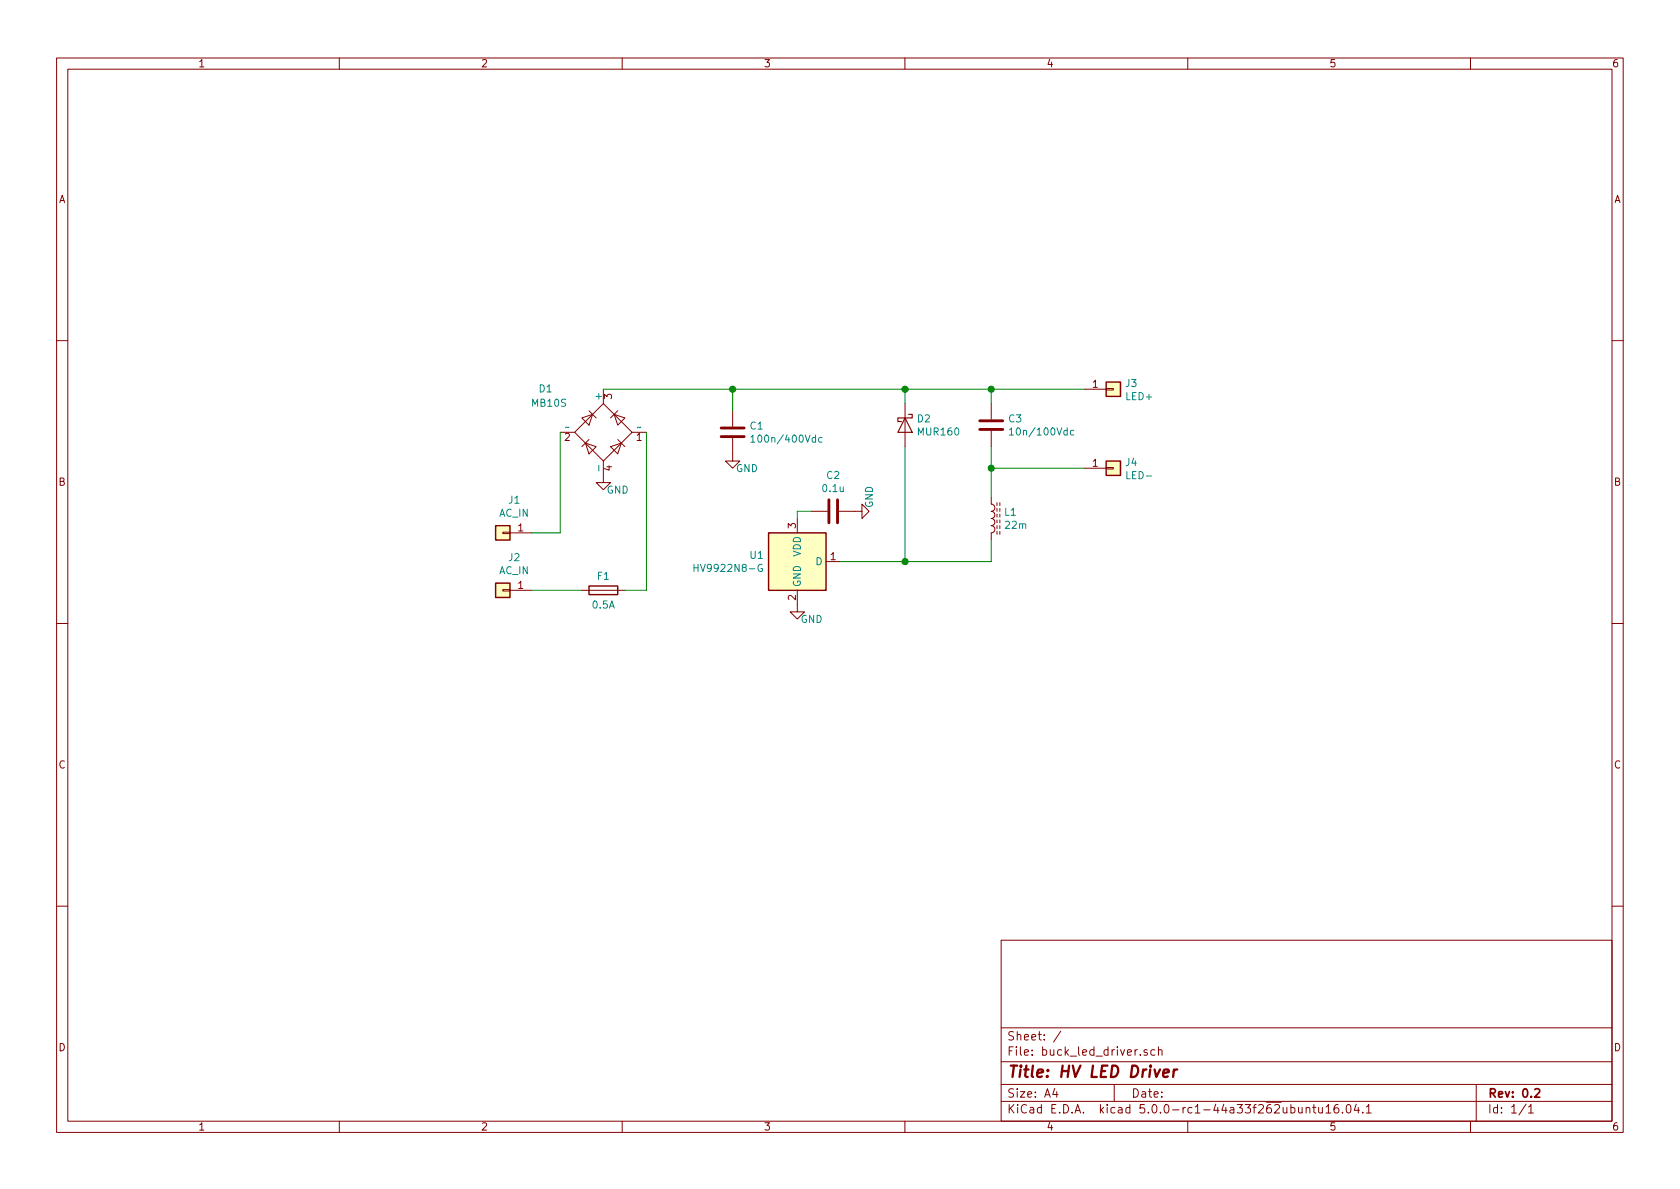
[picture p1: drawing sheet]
EESchema Schematic File Version 4
EELAYER 26 0
EELAYER END
$Descr A4 11693 8268
encoding utf-8
Sheet 1 1
Title "HV LED Driver"
Date ""
Rev "0.2"
Comp ""
Comment1 ""
Comment2 ""
Comment3 ""
Comment4 ""
$EndDescr
$Comp
L Diode_Bridge:MB6S D1
U 1 1
P 4200 3000
F 0 "D1" V 4500 3350 50  0000 L CNN
F 1 "MB10S" V 4400 3250 50  0000 L CNN
F 2 "Package_TO_SOT_SMD:TO-269AA" H 4350 3125 50  0001 L CNN
F 3 "http://www.vishay.com/docs/88573/dfs.pdf" H 4200 3000 50  0001 C CNN
	1    4200 3000
	0    -1   -1   0   
$EndComp
$Comp
L Device:Fuse F1
U 1 1
P 4200 4100
F 0 "F1" V 4100 4100 50  0000 C CNN
F 1 "0.5A" V 4300 4100 50  0000 C CNN
F 2 "Resistor_SMD:R_2512_6332Metric" V 4130 4100 50  0001 C CNN
F 3 "~" H 4200 4100 50  0001 C CNN
	1    4200 4100
	0    1    1    0   
$EndComp
$Comp
L Driver_LED:HV9922N8-G U1
U 1 1
P 5550 3900
F 0 "U1" H 5320 3946 50  0000 R CNN
F 1 "HV9922N8-G" H 5320 3855 50  0000 R CNN
F 2 "Package_TO_SOT_SMD:SOT-89-3" H 5600 3650 50  0001 L CNN
F 3 "http://ww1.microchip.com/downloads/en/DeviceDoc/20005311A.pdf" H 5550 3900 50  0001 C CNN
	1    5550 3900
	1    0    0    -1  
$EndComp
$Comp
L Device:C C1
U 1 1
P 5100 3000
F 0 "C1" H 5215 3046 50  0000 L CNN
F 1 "100n/400Vdc" H 5215 2955 50  0000 L CNN
F 2 "Capacitor_THT:C_Rect_L11.5mm_W8.8mm_P10.00mm_MKT" H 5138 2850 50  0001 C CNN
F 3 "~" H 5100 3000 50  0001 C CNN
	1    5100 3000
	1    0    0    -1  
$EndComp
Wire Wire Line
	4200 2700 5100 2700
Wire Wire Line
	5100 2700 5100 2850
Wire Wire Line
	3900 3700 3700 3700
$Comp
L power:GND #PWR0101
U 1 1
P 4200 3300
F 0 "#PWR0101" H 4200 3050 50  0001 C CNN
F 1 "GND" H 4300 3200 50  0000 C CNN
F 2 "" H 4200 3300 50  0001 C CNN
F 3 "" H 4200 3300 50  0001 C CNN
	1    4200 3300
	1    0    0    -1  
$EndComp
$Comp
L power:GND #PWR0102
U 1 1
P 5100 3150
F 0 "#PWR0102" H 5100 2900 50  0001 C CNN
F 1 "GND" H 5200 3050 50  0000 C CNN
F 2 "" H 5100 3150 50  0001 C CNN
F 3 "" H 5100 3150 50  0001 C CNN
	1    5100 3150
	1    0    0    -1  
$EndComp
$Comp
L power:GND #PWR0103
U 1 1
P 5550 4200
F 0 "#PWR0103" H 5550 3950 50  0001 C CNN
F 1 "GND" H 5650 4100 50  0000 C CNN
F 2 "" H 5550 4200 50  0001 C CNN
F 3 "" H 5550 4200 50  0001 C CNN
	1    5550 4200
	1    0    0    -1  
$EndComp
$Comp
L Device:C C2
U 1 1
P 5800 3550
F 0 "C2" V 5548 3550 50  0000 C CNN
F 1 "0.1u" V 5639 3550 50  0000 C CNN
F 2 "Capacitor_SMD:C_0805_2012Metric" H 5838 3400 50  0001 C CNN
F 3 "~" H 5800 3550 50  0001 C CNN
	1    5800 3550
	0    1    1    0   
$EndComp
Wire Wire Line
	5550 3600 5550 3550
Wire Wire Line
	5550 3550 5650 3550
$Comp
L power:GND #PWR0104
U 1 1
P 5950 3550
F 0 "#PWR0104" H 5950 3300 50  0001 C CNN
F 1 "GND" H 6050 3450 50  0000 C CNN
F 2 "" H 5950 3550 50  0001 C CNN
F 3 "" H 5950 3550 50  0001 C CNN
	1    5950 3550
	0    -1   -1   0   
$EndComp
$Comp
L Device:L_Core_Ferrite L1
U 1 1
P 6900 3600
F 0 "L1" H 6987 3646 50  0000 L CNN
F 1 "22m" H 6987 3555 50  0000 L CNN
F 2 "Inductor_THT:L_Radial_D12.0mm_P5.00mm_Neosid_SD12k_style2" H 6900 3600 50  0001 C CNN
F 3 "~" H 6900 3600 50  0001 C CNN
	1    6900 3600
	1    0    0    -1  
$EndComp
$Comp
L Device:D_Schottky D2
U 1 1
P 6300 2950
F 0 "D2" V 6254 3029 50  0000 L CNN
F 1 "MUR160" V 6345 3029 50  0000 L CNN
F 2 "Diode_THT:D_DO-41_SOD81_P10.16mm_Horizontal" H 6300 2950 50  0001 C CNN
F 3 "~" H 6300 2950 50  0001 C CNN
	1    6300 2950
	0    1    1    0   
$EndComp
$Comp
L Device:C C3
U 1 1
P 6900 2950
F 0 "C3" H 7015 2996 50  0000 L CNN
F 1 "10n/100Vdc" H 7015 2905 50  0000 L CNN
F 2 "Capacitor_THT:C_Disc_D4.3mm_W1.9mm_P5.00mm" H 6938 2800 50  0001 C CNN
F 3 "~" H 6900 2950 50  0001 C CNN
	1    6900 2950
	1    0    0    -1  
$EndComp
Wire Wire Line
	5100 2700 6300 2700
Wire Wire Line
	6300 2700 6300 2800
Connection ~ 5100 2700
Wire Wire Line
	6300 2700 6900 2700
Wire Wire Line
	6900 2700 6900 2800
Connection ~ 6300 2700
Wire Wire Line
	5850 3900 6300 3900
Wire Wire Line
	6300 3900 6300 3100
Wire Wire Line
	6900 3100 6900 3250
Wire Wire Line
	6900 3750 6900 3900
Wire Wire Line
	6900 3900 6300 3900
Connection ~ 6300 3900
Wire Wire Line
	6900 2700 7550 2700
Connection ~ 6900 2700
Wire Wire Line
	6900 3250 7550 3250
Connection ~ 6900 3250
Wire Wire Line
	6900 3250 6900 3450
$Comp
L Connector_Generic:Conn_01x01 J1
U 1 1
P 3500 3700
F 0 "J1" H 3420 3475 50  0000 C CNN
F 1 "AC_IN" H 3420 3566 50  0000 C CNN
F 2 "Connector_PinHeader_2.54mm:PinHeader_1x01_P2.54mm_Vertical" H 3500 3700 50  0001 C CNN
F 3 "~" H 3500 3700 50  0001 C CNN
	1    3500 3700
	-1   0    0    1   
$EndComp
$Comp
L Connector_Generic:Conn_01x01 J2
U 1 1
P 3500 4100
F 0 "J2" H 3420 3875 50  0000 C CNN
F 1 "AC_IN" H 3420 3966 50  0000 C CNN
F 2 "Connector_PinHeader_2.54mm:PinHeader_1x01_P2.54mm_Vertical" H 3500 4100 50  0001 C CNN
F 3 "~" H 3500 4100 50  0001 C CNN
	1    3500 4100
	-1   0    0    1   
$EndComp
$Comp
L Connector_Generic:Conn_01x01 J3
U 1 1
P 7750 2700
F 0 "J3" H 7829 2742 50  0000 L CNN
F 1 "LED+" H 7829 2651 50  0000 L CNN
F 2 "Connector_PinHeader_2.54mm:PinHeader_1x01_P2.54mm_Vertical" H 7750 2700 50  0001 C CNN
F 3 "~" H 7750 2700 50  0001 C CNN
	1    7750 2700
	1    0    0    -1  
$EndComp
$Comp
L Connector_Generic:Conn_01x01 J4
U 1 1
P 7750 3250
F 0 "J4" H 7829 3292 50  0000 L CNN
F 1 "LED-" H 7829 3201 50  0000 L CNN
F 2 "Connector_PinHeader_2.54mm:PinHeader_1x01_P2.54mm_Vertical" H 7750 3250 50  0001 C CNN
F 3 "~" H 7750 3250 50  0001 C CNN
	1    7750 3250
	1    0    0    -1  
$EndComp
Wire Wire Line
	4500 3000 4500 4100
Wire Wire Line
	4050 4100 3700 4100
Wire Wire Line
	4350 4100 4500 4100
Wire Wire Line
	3900 3000 3900 3700
$EndSCHEMATC
